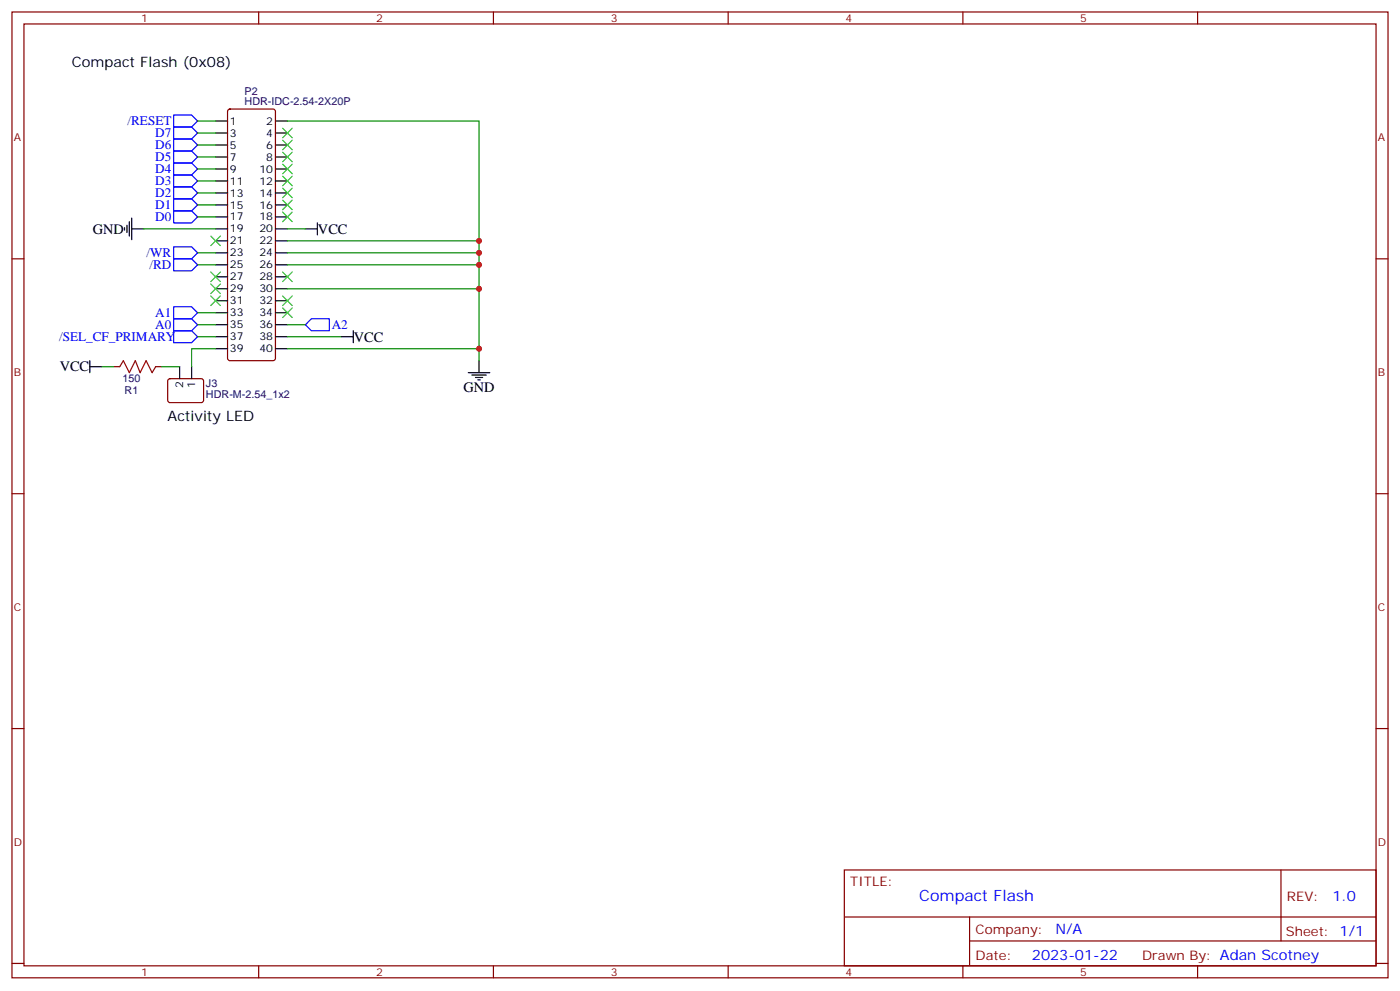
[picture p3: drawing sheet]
<svg xmlns="http://www.w3.org/2000/svg" width="412mm" height="292mm" viewBox="0 0 412 292" stroke-linecap="round" stroke-linejoin="round" font-family="sans-serif">
<g fill="none" stroke="#870000" stroke-width=".35">
<path d="M3.5 3.5h405.4v284.4h-405.4zM7.1 7.1h398.2v277.2h-398.2zM76.2 3.5v3.6M145.3 3.5v3.6M214.5 3.5v3.6M283.6 3.5v3.6M352.8 3.5v3.6M67.3 32.3l.4-.2h12.7l.5 .2 .2 .5v72.7l-.2 .5-.5 .2h-12.7l-.5-.2-.2-.5v-72.7zM3.5 76.2h3.6M405.3 76.2h3.6M33.5 107.9h1.8M45.9 107.9h1.7"/>
<path d="M49.6 111.7l.5-.2h9.4l.5 .7-.1 5.9-.6 .4h-9.5l-.4-.7v-5.6zM3.5 145.3h3.6M405.3 145.3h3.6M3.5 214.5h3.6M405.3 214.5h3.6M248.7 256.1h156.6v28.2h-156.6zM377.3 256.1v20.9M248.7 270h156.5M285.6 277h119.6M285.6 270v14.1M3.5 283.6h3.6M76.2 284.3v3.6"/>
<path d="M145.3 284.3v3.6M214.5 284.3v3.6M283.6 284.3v3.6M352.8 284.3v3.6M405.3 283.6h3.6"/>
</g>
<g fill="none" stroke="#000" stroke-width=".35">
<path d="M63.5 35.6h3.5M63.5 39.2h3.5M81.1 35.6h3.6M81.1 39.2h3.6M63.5 42.7h3.5M63.5 46.2h3.5M63.5 49.7h3.5M63.5 53.3h3.5M63.5 56.8h3.5M81.1 42.7h3.6M81.1 46.2h3.6M81.1 49.7h3.6"/>
<path d="M81.1 53.3h3.6M81.1 56.8h3.6M36.7 67v.7M37.4 66.3v2.1M38.1 65.3v4.2M38.8 67.4h3.5M38.8 64.2v6.4M63.5 60.3h3.5M63.5 63.9h3.5M63.5 67.4h3.5M63.5 70.9h3.5M63.5 74.4h3.5"/>
<path d="M63.5 78h3.5M81.1 60.3h3.6M81.1 63.9h3.6M81.1 67.4h3.6M81.1 70.9h3.6M81.1 74.4h3.6M81.1 78h3.6M90 67.4h3.5M93.5 65.6v3.5M63.5 81.5h3.5M63.5 85h3.5M63.5 88.5h3.5"/>
<path d="M63.5 92.1h3.5M63.5 95.6h3.5M63.5 99.1h3.5M81.1 81.5h3.6M81.1 85h3.6M81.1 88.5h3.6M81.1 92.1h3.6M81.1 95.6h3.6M81.1 99.1h3.6M100.5 99.1h3.6M104.1 97.4v3.5M26.5 107.9h3.5"/>
<path d="M26.5 106.2v3.5M52.9 107.9v3.6M56.4 107.9v3.6M63.5 102.7h3.5M81.1 102.7h3.6M137.9 109.7h6.4M139 110.4h4.2M140.1 111.1h2.1M140.8 111.8h.7M141.1 106.2v3.5"/>
</g>
<g fill="none" stroke="#00f" stroke-width=".35">
<path d="M51.2 33.9h5.2l1.8 1.7-1.8 1.8h-5.2zM51.2 37.4h5.2l1.8 1.8-1.8 1.7h-5.2zM51.2 40.9h5.2l1.8 1.8-1.8 1.8h-5.2zM51.2 44.5h5.2l1.8 1.7-1.8 1.8h-5.2zM51.2 48h5.2l1.8 1.7-1.8 1.8h-5.2zM51.2 51.5h5.2l1.8 1.8-1.8 1.7h-5.2zM51.2 55h5.2l1.8 1.8-1.8 1.8h-5.2zM51.2 58.6h5.2l1.8 1.7-1.8 1.8h-5.2zM51.2 62.1h5.2l1.8 1.8-1.8 1.7h-5.2zM51.2 72.7h5.2l1.8 1.7-1.8 1.8h-5.2zM51.2 76.2h5.2l1.8 1.8-1.8 1.7h-5.2zM51.2 97.4h5.2l1.8 1.7-1.8 1.8h-5.2z"/>
<path d="M51.2 93.8h5.2l1.8 1.8-1.8 1.8h-5.2zM51.2 90.3h5.2l1.8 1.8-1.8 1.7h-5.2zM90 95.6l1.7-1.8h5.3v3.6h-5.3z"/>
</g>
<g fill="none" stroke="#008700" stroke-width=".35">
<path d="M58.2 39.2h5.3M58.2 35.6h5.3M84.7 35.6h56.4v35.3M58.2 56.8h5.3M58.2 53.3h5.3M58.2 49.7h5.3M58.2 46.2h5.3M58.2 42.7h5.3M42.3 67.4h21.2M58.2 78h5.3M58.2 74.4h5.3M58.2 63.9h5.3"/>
<path d="M58.2 60.3h5.3M84.7 70.9h56.4v31.8M84.7 78h56.4M84.7 74.4h56.4M84.7 67.4h5.3M58.2 99.1h5.3M58.2 92.1h5.3M58.2 95.6h5.3M84.7 99.1h15.8M84.7 95.6h5.3M84.7 85h56.4M30 107.9h3.5"/>
<path d="M47.6 107.9h5.3M63.5 102.7h-7.1v5.2M84.7 102.7h56.4v3.5"/>
</g>
<g fill="none" stroke="#3c3" stroke-width=".35">
<path d="M83.3 37.7l2.8 2.9M86.1 37.7l-2.8 2.9M83.3 41.3l2.8 2.8M83.3 44.8l2.8 2.8M83.3 48.3l2.8 2.9M83.3 51.9l2.8 2.8M83.3 55.4l2.8 2.8M83.3 58.9l2.8 2.8M86.1 48.3l-2.8 2.9M86.1 41.3l-2.8 2.8M86.1 44.8l-2.8 2.8M86.1 51.9l-2.8 2.8"/>
<path d="M86.1 55.4l-2.8 2.8M86.1 58.9l-2.8 2.8M62.1 69.5l2.8 2.8M64.9 69.5l-2.8 2.8M83.3 62.4l2.8 2.9M86.1 62.4l-2.8 2.9M62.1 80.1l2.8 2.8M62.1 83.6l2.8 2.8M62.1 87.1l2.8 2.9M64.9 80.1l-2.8 2.8M64.9 83.6l-2.8 2.8M64.9 87.1l-2.8 2.9"/>
<path d="M83.3 80.1l2.8 2.8M83.3 87.1l2.8 2.9M83.3 90.7l2.8 2.8M86.1 80.1l-2.8 2.8M86.1 87.1l-2.8 2.9M86.1 90.7l-2.8 2.8"/>
</g>
<path d="M35.3 107.9l1-1.7 1.8 3.5 1.8-3.5 1.4 3.5 1.7-3.5 1.8 3.5 1.1-1.8" fill="none" stroke="#a10000" stroke-width=".35"/>
<g fill="#c00">
<circle cx="141.1" cy="102.7" r=".88"/>
<circle cx="141.1" cy="74.4" r=".88"/>
<circle cx="141.1" cy="78" r=".88"/>
<circle cx="141.1" cy="85" r=".88"/>
<circle cx="141.1" cy="70.9" r=".88"/>
</g>
<text font-size="4.6" fill="#00f" x="270.8" y="265.1">Compact Flash</text>
<g font-size="4.2">
<text x="21.2" y="19.8">Compact Flash (0x08)</text>
<text x="27.3" y="68.7">GND</text>
<text x="93.7" y="68.7">VCC</text>
<text x="104.2" y="100.5">VCC</text>
<text x="17.6" y="109.3">VCC</text>
<text x="136.5" y="115.4">GND</text>
<text x="49.4" y="123.8">Activity LED</text>
</g>
<g font-size="4.2" fill="#00f">
<text x="392.5" y="265.4">1.0</text>
<text x="310.9" y="274.9">N/A</text>
<text x="304" y="282.7">2023-01-22</text>
</g>
<g font-size="3.9" fill="#00f">
<text x="37.6" y="36.9">/RESET</text>
<text x="45.7" y="40.4">D7</text>
<text x="45.7" y="43.9">D6</text>
<text x="45.7" y="47.5">D5</text>
<text x="45.7" y="51">D4</text>
<text x="45.7" y="54.5">D3</text>
<text x="45.7" y="58">D2</text>
<text x="45.7" y="61.6">D1</text>
<text x="45.7" y="65.1">D0</text>
<text x="43.2" y="75.7">/WR</text>
<text x="44" y="79.2">/RD</text>
<text x="45.7" y="93.3">A1</text>
<text x="17.4" y="100.4">/SEL_CF_PRIMARY</text>
<text x="45.7" y="96.8">A0</text>
<text x="97.7" y="96.7">A2</text>
</g>
<g font-size="3.9" fill="#800">
<text x="250.5" y="260.7">TITLE:</text>
<text x="379.1" y="265.4">REV:</text>
<text x="287.4" y="274.9">Company:</text>
<text x="378.7" y="275.5">Sheet: 1/1</text>
<text x="287.4" y="282.6">Date:</text>
<text x="336.4" y="282.7">Draw</text>
<text x="346.6" y="282.7">n By: Adan Scotney</text>
</g>
<g font-size="3.2" fill="#800">
<text x="41.6" y="6.5">1</text>
<text x="110.8" y="6.5">2</text>
<text x="179.9" y="6.5">3</text>
<text x="249.1" y="6.5">4</text>
<text x="318.2" y="6.5">5</text>
<text x="4.1" y="41.6">A</text>
<text x="405.9" y="41.6">A</text>
<text x="4.1" y="110.8">B</text>
<text x="405.9" y="110.8">B</text>
<text x="4.1" y="179.9">C</text>
<text x="405.9" y="179.9">C</text>
<text x="4.1" y="249.1">D</text>
<text x="405.9" y="249.1">D</text>
<text x="41.6" y="287.3">1</text>
<text x="110.8" y="287.3">2</text>
<text x="179.9" y="287.3">3</text>
<text x="249.1" y="287.3">4</text>
<text x="318.2" y="287.3">5</text>
</g>
<g font-size="3.2" fill="#000080">
<text x="72" y="27.9">P2</text>
<text x="72" y="31">HDR-IDC-2.54-2X20P</text>
<text x="36.1" y="112.6">150</text>
<text x="36.7" y="116.1">R1</text>
<text x="60.7" y="117.2">HDR-M-2.54_1x2</text>
<text x="60.7" y="114">J3</text>
</g>
<g font-size="3.2">
<text x="67.7" y="36.7">1</text>
<text x="67.7" y="40.2">3</text>
<text x="78.4" y="36.7">2</text>
<text x="78.4" y="40.2">4</text>
<text x="67.7" y="43.7">5</text>
<text x="67.7" y="47.3">7</text>
<text x="78.4" y="43.7">6</text>
<text x="78.4" y="47.3">8</text>
<text x="67.7" y="50.8">9</text>
<text x="76.4" y="50.8">10</text>
<text x="67.7" y="54.3">11</text>
<text x="67.7" y="57.9">13</text>
<text x="76.4" y="54.3">12</text>
<text x="76.4" y="57.9">14</text>
<text x="67.7" y="61.4">15</text>
<text x="67.7" y="64.9">17</text>
<text x="76.4" y="61.4">16</text>
<text x="76.4" y="64.9">18</text>
<text x="67.7" y="68.4">19</text>
<text x="67.7" y="72">21</text>
<text x="76.4" y="68.4">20</text>
<text x="76.4" y="72">22</text>
<text x="67.7" y="75.5">23</text>
<text x="76.4" y="75.5">24</text>
<text x="67.7" y="79">25</text>
<text x="67.7" y="82.6">27</text>
<text x="76.4" y="79">26</text>
<text x="76.4" y="82.6">28</text>
<text x="67.7" y="86.1">29</text>
<text x="67.7" y="89.6">31</text>
<text x="76.4" y="86.1">30</text>
<text x="76.4" y="89.6">32</text>
<text x="67.7" y="93.1">33</text>
<text x="76.4" y="93.1">34</text>
<text x="67.7" y="96.7">35</text>
<text x="67.7" y="100.2">37</text>
<text x="76.4" y="96.7">36</text>
<text x="76.4" y="100.2">38</text>
<text x="67.7" y="103.7">39</text>
<text x="76.4" y="103.7">40</text>
<text x="54" y="114.2" transform="rotate(-90 54 114.2)">2</text>
<text x="57.5" y="114.2" transform="rotate(-90 57.5 114.2)">1</text>
</g>
</svg>
